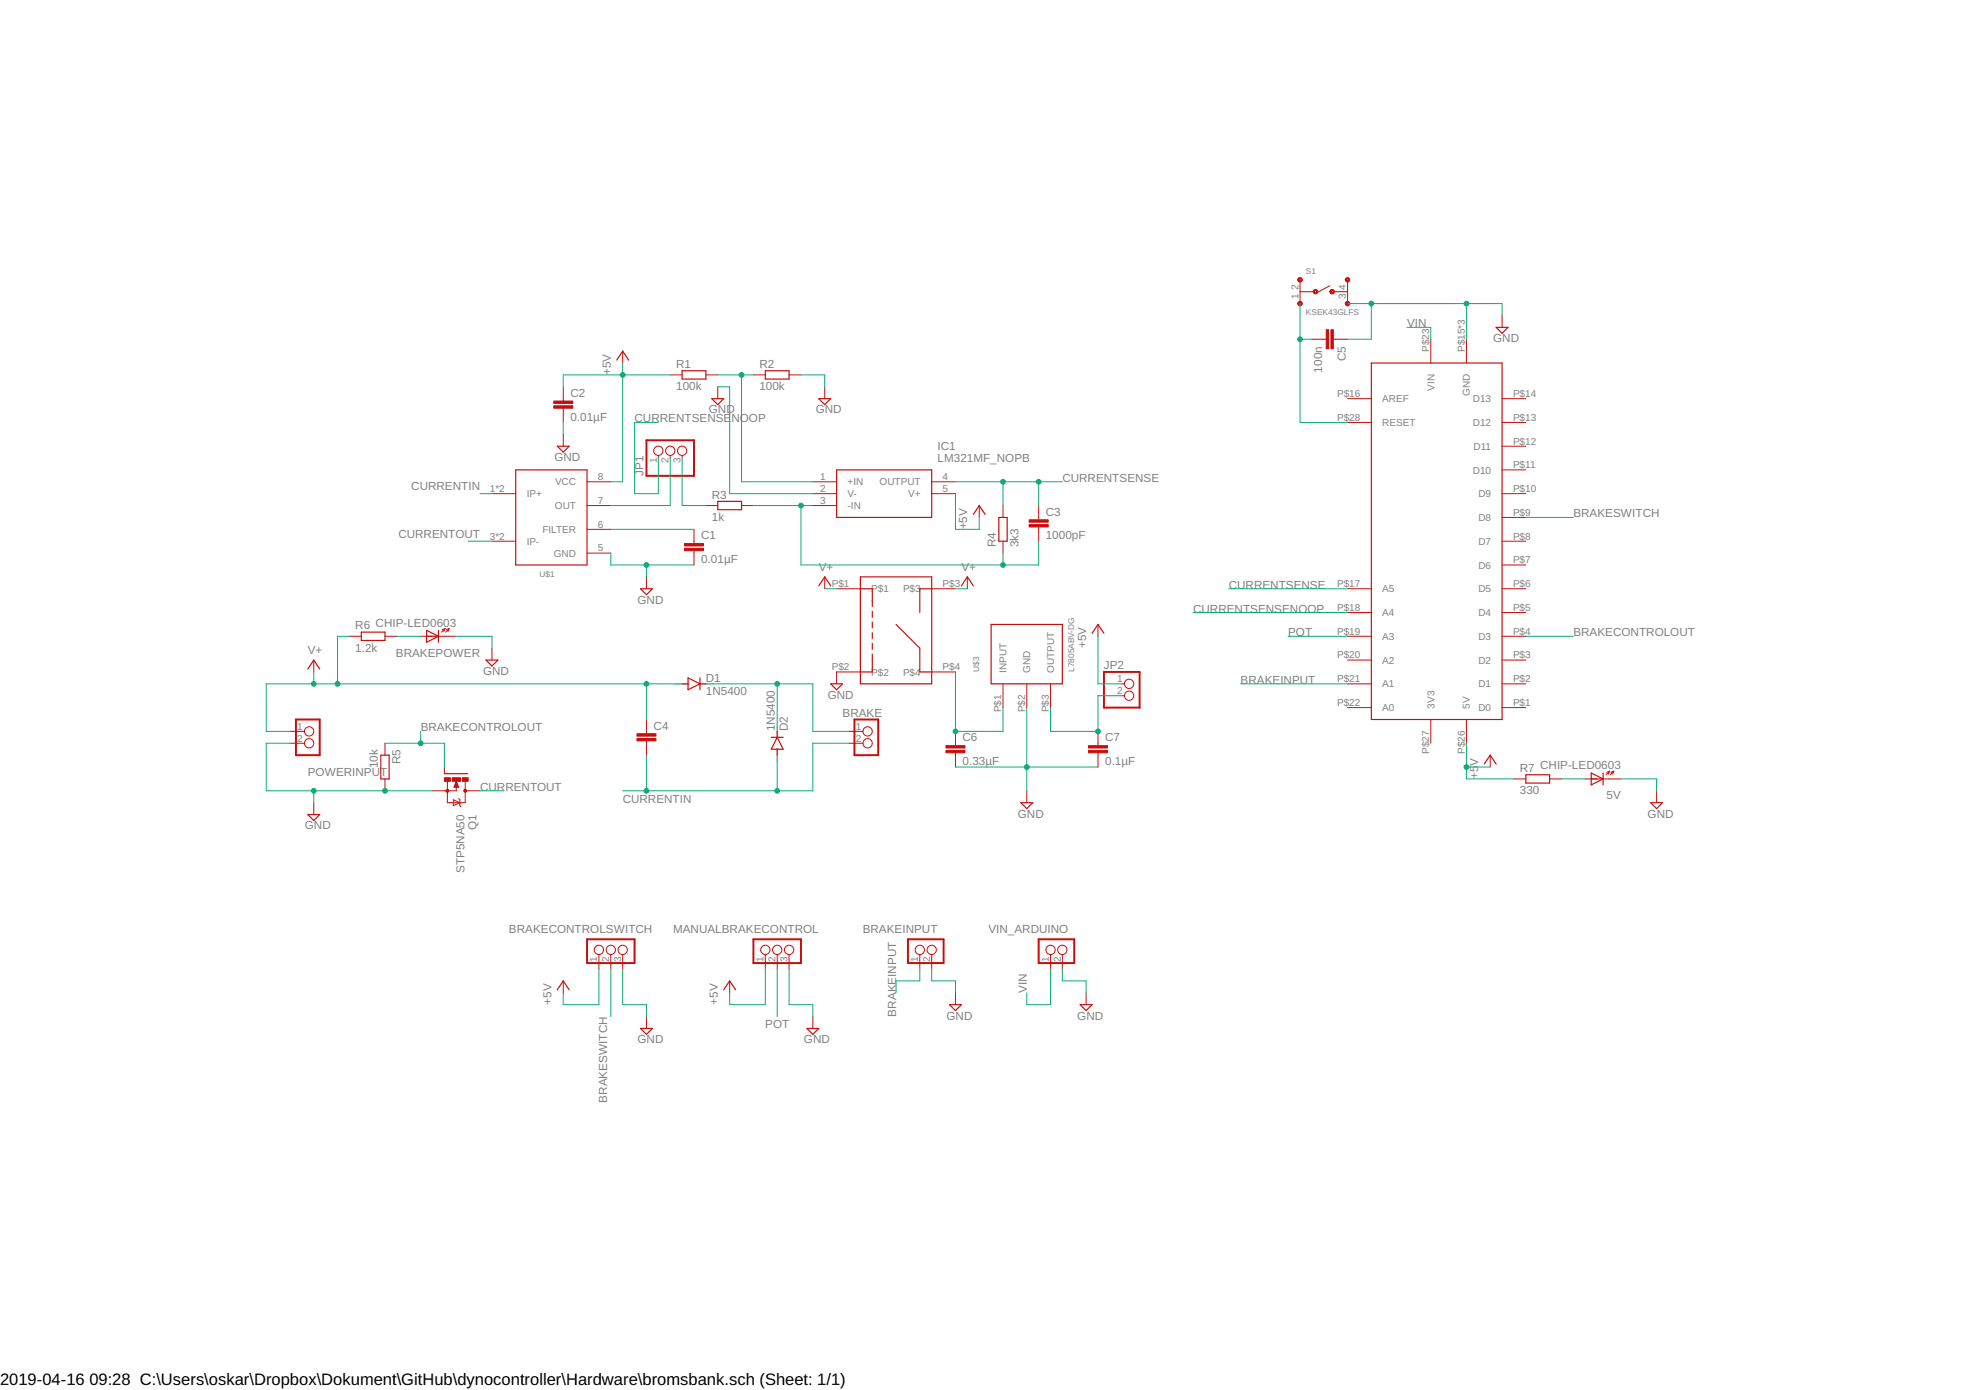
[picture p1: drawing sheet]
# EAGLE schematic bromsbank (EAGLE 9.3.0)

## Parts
5V  CHIP-LED0603  [CHIP-LED0603]
BRAKE  EH_B2B-EH  [B2B-EH]
BRAKECONTROLSWITCH  EH_B3B-EH  [B3B-EH]
BRAKEINPUT  EH_B2B-EH  [B2B-EH]
BRAKEPOWER  CHIP-LED0603  [CHIP-LED0603]
C1  0.01µF  C0603  [C0603]
C2  0.01µF  C0603  [C0603]
C3  1000pF  C0603  [C0603]
C4  C-EU075-063X106  [C075-063X106]
C5  100n  C0603  [C0603]
C6  0.33µF  C0603  [C0603]
C7  0.1µF  C0603  [C0603]
D1  1N5400  [DO201-15]
D2  1N5400  [DO201-15]
IC1  LM321MF_NOPB  [SOT95P280X145-5N]
JP1  PINHD-1X3  [1X03]
JP2  PINHD-1X2  [1X02]
MANUALBRAKECONTROL  EH_B3B-EH  [B3B-EH]
POWERINPUT  EH_B2B-EH  [B2B-EH]
Q1  STP5NA50  [TO220BV]
R1  100k  R0603  [R0603]
R2  100k  R0603  [R0603]
R3  1k  R0603  [R0603]
R4  3k3  R0603  [R0603]
R5  10k  R0603  [R0603]
R6  1.2k  R0603  [R0603]
R7  330  R0603  [R0603]
S1  KSEK43GLFS  [KSEK43GLFS]
U$1  ACS712ELCTR-05B-T  [SO08]
U$2  ARDUINO_SHIELD  [ARDUINO_UNO_SHIELD]
U$3  L7805ABV-DG  [TO-220]
U$4  RELAY_SDT-S-124DMR,601  [SDT-S-124DMR]
VIN_ARDUINO  EH_B2B-EH  [B2B-EH]

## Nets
+5V: BRAKECONTROLSWITCH.1 C2.1 IC1.5(V+) JP2.1 MANUALBRAKECONTROL.1 R1.1 R7.1 U$1.8(VCC) U$2.P$26(5V)
BRAKECONTROLOUT: Q1.G R5.1 U$2.P$4(D3)
BRAKEINPUT: BRAKEINPUT.1 U$2.P$21(A1)
BRAKESWITCH: BRAKECONTROLSWITCH.2 U$2.P$9(D8)
CURRENTIN [power]: BRAKE.2 C4.2 D2.A U$1.1(IP+) U$1.2(IP+)
CURRENTOUT [power]: Q1.D U$1.3(IP-) U$1.4(IP-)
CURRENTSENSE: C3.1 IC1.4(OUTPUT) R4.2 U$2.P$17(A5)
CURRENTSENSENOOP: JP1.1 U$2.P$18(A4)
FILTER: C1.1 U$1.6(FILTER)
GND [power]: 5V.C(K) BRAKECONTROLSWITCH.3 BRAKEINPUT.2 BRAKEPOWER.C(K) C1.2 C2.2 C5.1 C6.2 C7.2 IC1.2(V-) MANUALBRAKECONTROL.3 POWERINPUT.2 Q1.S R2.2 R5.2 S1.3 U$1.5(GND) U$2.P$15(GND) U$2.P$24(GND) U$2.P$25(GND) U$3.P$2(GND) U$4.P$2 VIN_ARDUINO.2
N$1: IC1.1(+IN) R1.2 R2.1
N$2: BRAKEPOWER.A R6.2
N$3 [power]: BRAKE.1 D1.C D2.C
N$4: JP1.2 U$1.7(OUT)
N$5: C5.2 S1.1 U$2.P$28(RESET)
N$6: JP1.3 R3.1
N$7: 5V.A R7.2
N$8: C3.2 IC1.3(-IN) R3.2 R4.1
N$9: C7.1 JP2.2 U$3.P$3(OUTPUT)
N$10 [power]: C6.1 U$3.P$1(INPUT) U$4.P$4
POT: MANUALBRAKECONTROL.2 U$2.P$19(A3)
V+ [power]: C4.1 D1.A POWERINPUT.1 R6.1 U$4.P$1 U$4.P$3
VIN [power]: U$2.P$23(VIN) VIN_ARDUINO.1
Unconnected: S1.2 S1.4 U$2.P$1(D0) U$2.P$2(D1) U$2.P$3(D2) U$2.P$5(D4) U$2.P$6(D5) U$2.P$7(D6) U$2.P$8(D7) U$2.P$10(D9) U$2.P$11(D10) U$2.P$12(D11) U$2.P$13(D12) U$2.P$14(D13) U$2.P$16(AREF) U$2.P$20(A2) U$2.P$22(A0)

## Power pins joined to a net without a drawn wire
3V3: U$2.P$27(3V3)
